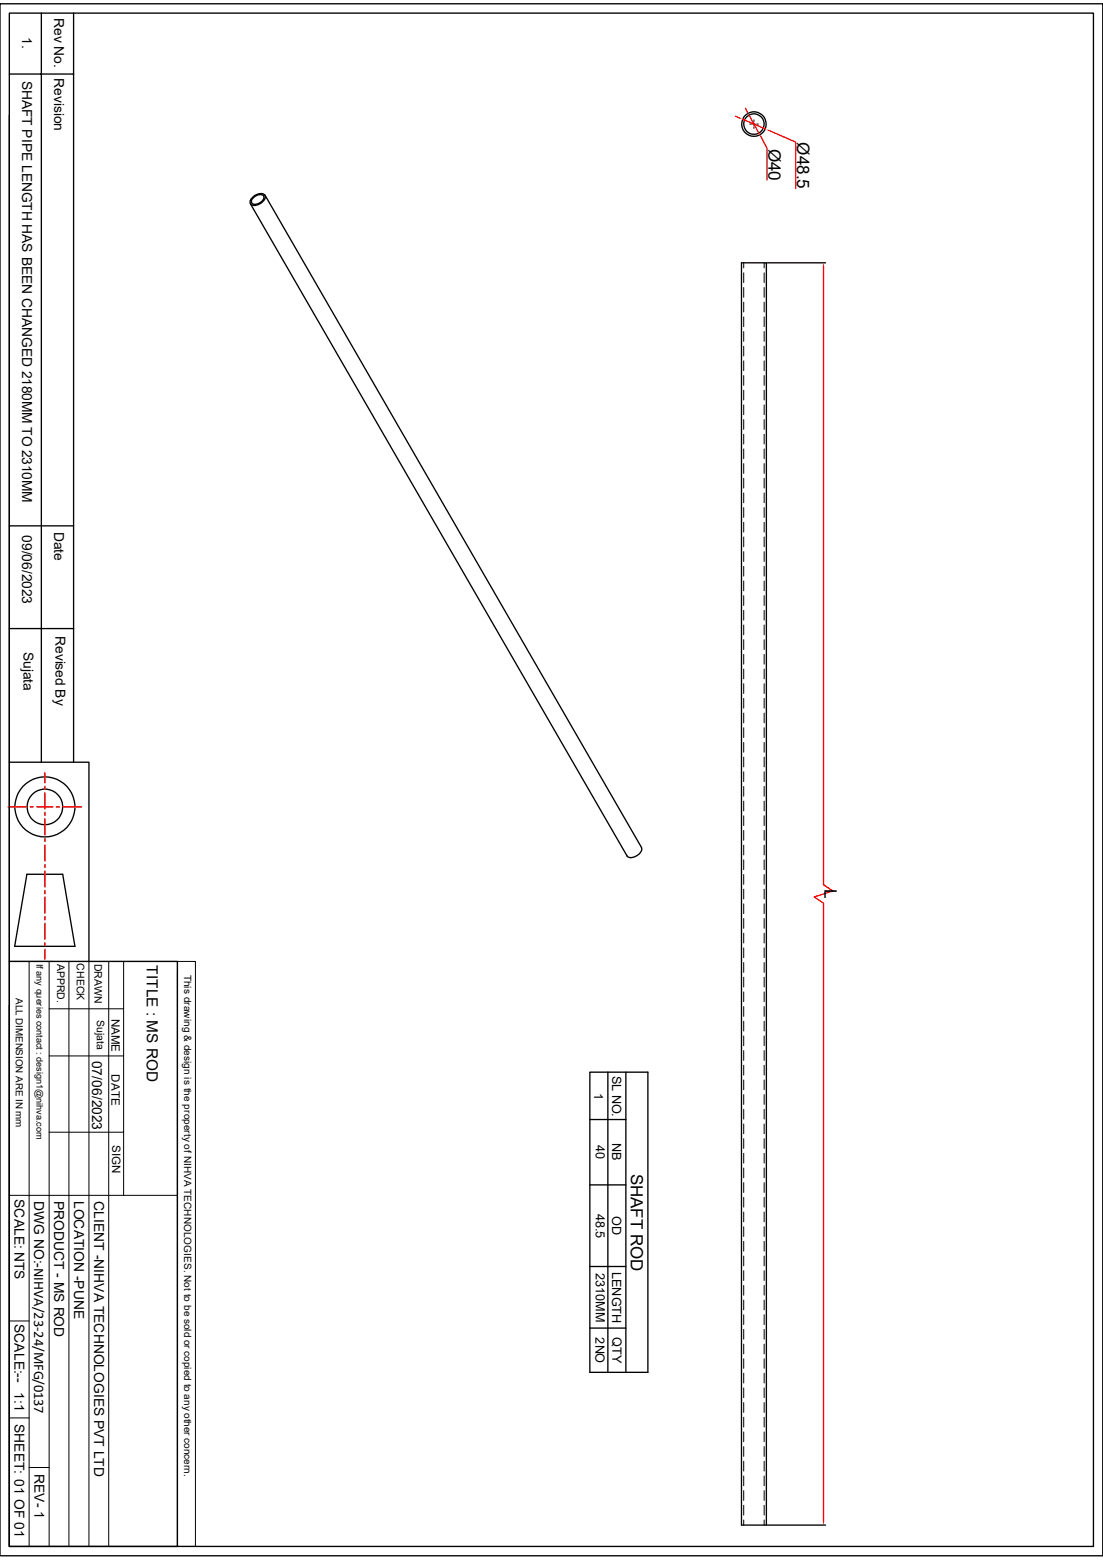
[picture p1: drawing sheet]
<svg xmlns="http://www.w3.org/2000/svg" width="210mm" height="297mm" viewBox="0 0 210 297" stroke-linecap="round" stroke-linejoin="round" font-family="sans-serif">
<g fill="none" stroke="#000" stroke-width=".25">
<path d="M0 .7h210v295.5h-210zM1.8 14.1h12.2M1.8 2.5h206.4v291.9h-206.4zM7.9 2.5v142.6M14 2.5v142.6M1.8 21.9v123.2h15.1v37.9M48.1 37.6a1.66 1.66 0 0 1 2.4-.4 1.66 1.66 0 0 1-1.4 1.8h-.2a.82 .82 0 0 1-.9 .1 .82 .82 0 0 1-.4-.9zM48.3 37.6l.9-.5a.69 .69 0 0 1 1 .3 .69 .69 0 0 1-.3 .9l-.6 .4a.89 .89 0 0 1-1.4-.3v-.3zM50.5 37.2l71.6 124.1a1.86 1.86 0 0 1-2 2l-.7-.3-71.7-124.2M141.2 50h4.7v240.4h-4.7zM146.1 50h11.1M1.8 119.7h12.2"/>
<path d="M1.8 100.1h12.2M1.8 145.1v37.9M5.1 166.5h6.8l2.4 13.7h-11.5zM1.8 183h32v111.4h-32zM1.8 191.4v103M146.1 290.4h11.1"/>
<circle cx="143.5" cy="23.6" r="2.33"/>
<circle cx="143.6" cy="23.6" r="1.95"/>
<circle cx="8.6" cy="153.6" r="3.4"/>
<circle cx="8.6" cy="153.6" r="5.7"/>
</g>
<g fill="none" stroke="#000" stroke-width=".19">
<path d="M142.7 23.6h.4M143.3 23.6h.3v.3M143.6 22.8v.4M143.6 24.1v.4M143.6 23.4v.2h.2M144.1 23.6h.3M141.6 50v1M141.6 51.9v1.9M141.6 54.7v1.9M141.6 57.5v1.9M145.5 50v1M145.5 51.9v1.9"/>
<path d="M145.5 54.7v1.9M145.5 57.5v1.9M141.6 60.3v1.9M141.6 63.1v1.9M141.6 65.9v1.9M141.6 68.7v1.9M141.6 71.5v1.9M141.6 74.3v1.9M141.6 77.1v1.9M141.6 79.9v1.8M145.5 60.3v1.9M145.5 63.1v1.9"/>
<path d="M145.5 65.9v1.9M145.5 68.7v1.9M145.5 71.5v1.9M145.5 74.3v1.9M145.5 77.1v1.9M145.5 79.9v1.8M141.6 82.7v1.8M141.6 85.5v1.8M141.6 88.3v1.8M141.6 91.1v1.8M141.6 93.9v1.8M141.6 96.6v1.9"/>
<path d="M141.6 99.4v1.9M145.5 82.7v1.8M145.5 85.5v1.8M145.5 88.3v1.8M145.5 91.1v1.8M145.5 93.9v1.8M145.5 96.6v1.9M145.5 99.4v1.9M141.6 102.2v1.9M141.6 105v1.9M141.6 107.8v1.9M141.6 110.6v1.9"/>
<path d="M141.6 113.4v1.9M141.6 116.2v1.9M141.6 119v1.9M145.5 102.2v1.9M145.5 105v1.9M145.5 107.8v1.9M145.5 110.6v1.9M145.5 113.4v1.9M145.5 116.2v1.9M145.5 119v1.9M141.6 121.8v1.9M141.6 124.6v1.8"/>
<path d="M141.6 127.4v1.8M141.6 130.2v1.8M141.6 133v1.8M141.6 135.8v1.8M141.6 138.6v1.8M145.5 121.8v1.9M145.5 124.6v1.8M145.5 127.4v1.8M145.5 130.2v1.8M145.5 133v1.8M145.5 135.8v1.8M145.5 138.6v1.8"/>
<path d="M141.6 141.4v1.8M141.6 144.1v1.9M141.6 146.9v1.9M141.6 149.7v1.9M141.6 152.5v1.9M141.6 155.3v1.9M141.6 158.1v1.9M145.5 141.4v1.8M145.5 144.1v1.9M145.5 146.9v1.9M145.5 149.7v1.9M145.5 152.5v1.9"/>
<path d="M145.5 155.3v1.9M145.5 158.1v1.9M141.6 160.9v1.9M141.6 163.7v1.9M141.6 166.5v1.9M141.6 169.3v1.9M141.6 172.1v1.8M141.6 174.9v1.8M141.6 177.7v1.8M145.5 160.9v1.9M145.5 163.7v1.9M145.5 166.5v1.9"/>
<path d="M145.5 169.3v1.9M145.5 172.1v1.8M145.5 174.9v1.8M145.5 177.7v1.8M1.8 183h32M5.5 183v111.4M9.4 192.1h14.1M9.4 183v111.4M13.1 183v111.4M16.9 183v111.4M20.7 183v111.4M23.5 183v44.6"/>
<path d="M33.8 183h3.4v111.4h-3.4zM33.8 184.9v42.7M141.6 180.5v1.8M141.6 183.3v1.8M141.6 186.1v1.8M141.6 188.8v1.9M141.6 191.6v1.9M141.6 194.4v1.9M141.6 197.2v1.9M145.5 180.5v1.8M145.5 183.3v1.8M145.5 186.1v1.8"/>
<path d="M145.5 188.8v1.9M145.5 191.6v1.9M145.5 194.4v1.9M145.5 197.2v1.9M9.4 215.6h14.1M9.4 201h14.1M141.6 200v1.9M141.6 202.8v1.9M141.6 205.6v1.9M141.6 208.4v1.9M141.6 211.2v1.9M141.6 214v1.9"/>
<path d="M141.6 216.8v1.9M141.6 219.6v1.8M145.5 200v1.9M145.5 202.8v1.9M145.5 205.6v1.9M145.5 208.4v1.9M145.5 211.2v1.9M145.5 214v1.9M145.5 216.8v1.9M145.5 219.6v1.8M1.8 227.6h32v66.8M141.6 222.4v1.8"/>
<path d="M141.6 225.2v1.8M141.6 228v1.8M141.6 230.8v1.8M141.6 233.6v1.8M141.6 236.3v1.9M141.6 239.1v1.9M145.5 222.4v1.8M145.5 225.2v1.8M145.5 228v1.8M145.5 230.8v1.8M145.5 233.6v1.8M145.5 236.3v1.9"/>
<path d="M145.5 239.1v1.9M1.8 251.5h3.7M141.6 241.9v1.9M141.6 244.7v1.9M141.6 247.5v1.9M141.6 250.3v1.9M141.6 253.1v1.9M141.6 255.9v1.9M141.6 258.7v1.8M145.5 241.9v1.9M145.5 244.7v1.9M145.5 247.5v1.9"/>
<path d="M145.5 250.3v1.9M145.5 253.1v1.9M145.5 255.9v1.9M145.5 258.7v1.8M1.8 270h3.7M5.5 279.4h3.9M141.6 261.5v1.8M141.6 264.2v1.9M141.6 267v1.9M141.6 269.8v1.9M141.6 272.6v1.9M141.6 275.4v1.9"/>
<path d="M141.6 278.2v1.9M145.5 261.5v1.8M145.5 264.2v1.9M145.5 267v1.9M145.5 269.8v1.9M145.5 272.6v1.9M145.5 275.4v1.9M145.5 278.2v1.9M141.6 281v1.9M141.6 283.8v1.9M141.6 286.6v1.9M141.6 289.4v1"/>
<path d="M145.5 281v1.9M145.5 283.8v1.9M145.5 286.6v1.9M145.5 289.4v1"/>
</g>
<g fill="none" stroke="#f00" stroke-width=".25">
<path d="M156.8 50.8v117.6l1.8 1.2-3.6 1.2 1.8 1.2v117.6M1.5 153.6h3.6M5.8 153.6h.5M7 153.6h3.1M8.6 147.1v2M8.6 149.7v.6M8.6 150.9v3.1M8.6 154.6v.7M8.6 155.9v3.1M8.6 159.6v.6M10.7 153.6h.6M11.9 153.6h3.6"/>
<path d="M8.6 160.9v3.1M8.6 164.6v.6M8.6 165.8v3.1M8.6 169.5v.7M8.6 170.8v3.1M8.6 174.5v.6M8.6 175.8v3.1M8.6 179.5v.6M8.6 180.7v2"/>
</g>
<g fill="#f00">
<path d="M156.8 50l.1 .8h-.2z"/>
<path d="M156.7 289.6h.2l-.1 .8z"/>
</g>
<path d="M140 22.1l.7 .3M141.4 22.7l4.4 1.9M146.4 24.8l5.1 2.3v8.8" fill="none" stroke="#f00" stroke-width=".25"/>
<g fill="#f00">
<path d="M140.8 22.3l.6 .4-.7-.2z"/>
<path d="M145.8 24.6l.7 .2-.2 .2z"/>
</g>
<path d="M141.9 20.6l.4 .7M142.6 21.9l1.9 3.5M144.9 26l1.1 2.2v6.1" fill="none" stroke="#f00" stroke-width=".25"/>
<g fill="#f00">
<path d="M142.2 21.3l.2-.1 .2 .7z"/>
<path d="M144.5 25.4l.4 .6-.2 .1z"/>
</g>
<path d="M112.3 213.1h6.9M112.3 204.1h11.1v57.2h-11.1zM115.7 204.1v57.2M119.2 204.1v57.2M112.3 225.6h6.9M112.3 241.1h6.9M112.3 252.9h6.9" fill="none" stroke="#000" stroke-width=".25"/>
<g font-size="3.3">
<text x="146.3" y="28.3" transform="rotate(90 146.3 28.3)">Ø40</text>
<text x="151.8" y="27.1" transform="rotate(90 151.8 27.1)">Ø48.5</text>
<text x="157" y="169.2" transform="rotate(90 157 169.2)">L</text>
</g>
<text font-size="3.2" x="120.1" y="223.5" transform="rotate(90 120.1 223.5)">SHAFT ROD</text>
<text font-size="2.9" x="27.9" y="183.8" transform="rotate(90 27.9 183.8)">TITLE : MS ROD</text>
<g font-size="2.6">
<text x="10.3" y="3.5" transform="rotate(90 10.3 3.5)">Rev No.</text>
<text x="4.2" y="7.1" transform="rotate(90 4.2 7.1)">1.</text>
<text x="4.2" y="15.3" transform="rotate(90 4.2 15.3)">SHAFT PIPE LENGTH HAS BEEN CHANGED 2180MM TO 2310MM</text>
<text x="10.3" y="14.9" transform="rotate(90 10.3 14.9)">Revision</text>
<text x="4.2" y="101.9" transform="rotate(90 4.2 101.9)">09/06/2023</text>
<text x="10.3" y="101.3" transform="rotate(90 10.3 101.3)">Date</text>
<text x="4.5" y="124.1" transform="rotate(90 4.5 124.1)">Sujata</text>
<text x="10.6" y="121.1" transform="rotate(90 10.6 121.1)">Revised By</text>
<text x="17.6" y="201.9" transform="rotate(90 17.6 201.9)">07/06/2023</text>
<text x="2.8" y="228.3" transform="rotate(90 2.8 228.3)">SCALE: NTS</text>
<text x="6.5" y="228.6" transform="rotate(90 6.5 228.6)">DWG NO:-NIHVA/23-24/MFG/0137</text>
<text x="10.3" y="228.6" transform="rotate(90 10.3 228.6)">PRODUCT - MS ROD</text>
<text x="14.1" y="228.6" transform="rotate(90 14.1 228.6)">LOCATION -PUNE</text>
<text x="17.9" y="228.7" transform="rotate(90 17.9 228.7)">CLIENT -NIHVA TECHNOLOGIES PVT LTD</text>
<text x="2.8" y="252" transform="rotate(90 2.8 252)">SCALE:--</text>
<text x="2.8" y="265.1" transform="rotate(90 2.8 265.1)">1:1</text>
<text x="2.8" y="271.1" transform="rotate(90 2.8 271.1)">SHEET: 01 OF 01</text>
<text x="6.6" y="280.6" transform="rotate(90 6.6 280.6)">REV- 1</text>
</g>
<g font-size="2.4">
<text x="113.2" y="208.1" transform="rotate(90 113.2 208.1)">1</text>
<text x="116.6" y="204.8" transform="rotate(90 116.6 204.8)">SL NO.</text>
<text x="113.5" y="218.1" transform="rotate(90 113.5 218.1)">40</text>
<text x="116.6" y="217.7" transform="rotate(90 116.6 217.7)">NB</text>
<text x="113.5" y="231.1" transform="rotate(90 113.5 231.1)">48.5</text>
<text x="116.6" y="231.6" transform="rotate(90 116.6 231.6)">OD</text>
<text x="113.5" y="242.4" transform="rotate(90 113.5 242.4)">2310MM</text>
<text x="116.6" y="242.1" transform="rotate(90 116.6 242.1)">LENGTH</text>
<text x="113.4" y="254.6" transform="rotate(90 113.4 254.6)">2NO</text>
<text x="116.6" y="254.6" transform="rotate(90 116.6 254.6)">QTY</text>
</g>
<g font-size="2.2">
<text x="21.3" y="193.9" transform="rotate(90 21.3 193.9)">NAME</text>
<text x="21.3" y="204.6" transform="rotate(90 21.3 204.6)">DATE</text>
<text x="21.4" y="218" transform="rotate(90 21.4 218)">SIGN</text>
</g>
<g font-size="2">
<text x="10.9" y="183.5" transform="rotate(90 10.9 183.5)">APPRD.</text>
<text x="14.6" y="183.4" transform="rotate(90 14.6 183.4)">CHECK</text>
<text x="18" y="183.5" transform="rotate(90 18 183.5)">DRAWN</text>
<text x="18.5" y="194.3" transform="rotate(90 18.5 194.3)">Sujata</text>
</g>
<g font-size="1.9">
<text x="35.1" y="185.5" transform="rotate(90 35.1 185.5)">This drawing &amp; design is the property of NIHVA TECHNOLOGIES. Not to be sold or copied to any other concern.</text>
<text x="3" y="190" transform="rotate(90 3 190)">ALL DIMENSION ARE IN mm</text>
</g>
<text font-size="1.7" x="6.9" y="183.5" transform="rotate(90 6.9 183.5)">If any queries contact : design1@nihva.com</text>
</svg>
